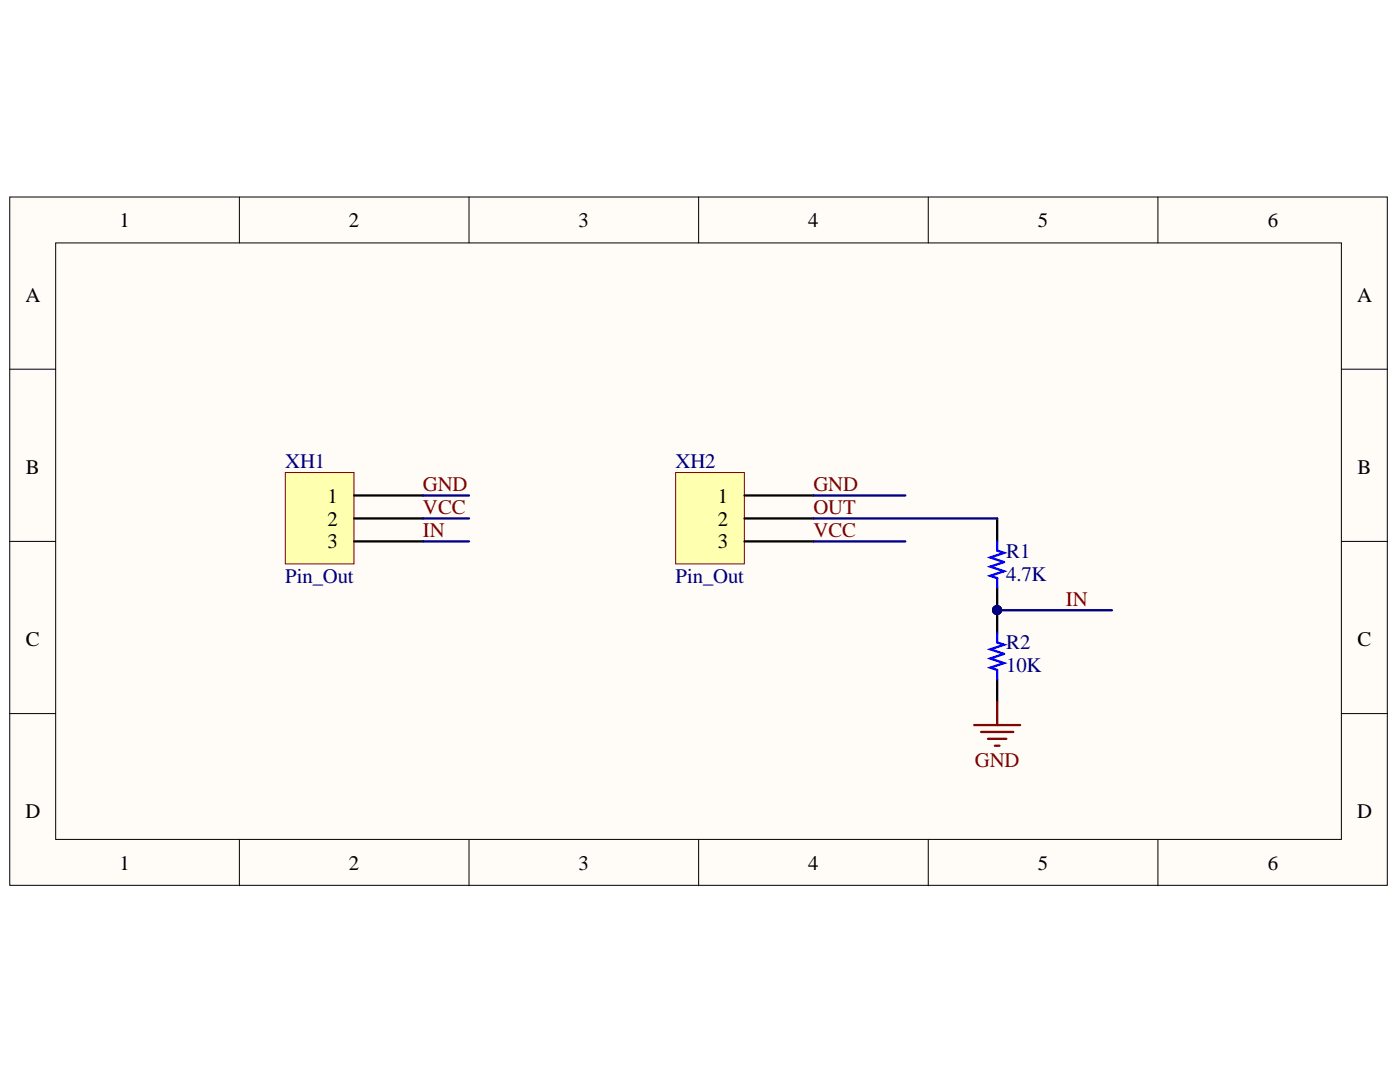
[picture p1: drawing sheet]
<svg xmlns="http://www.w3.org/2000/svg" width="279mm" height="216mm" viewBox="0 0 279 216" stroke-linecap="round" stroke-linejoin="round" font-family="sans-serif">
<g fill="#fffcf8" stroke="#000" stroke-width=".2">
<path d="M1.9 39.3h275v137.4h-275z"/>
<path d="M11.1 48.5h256.6v119h-256.6z"/>
</g>
<g fill="none" stroke="#000" stroke-width=".2">
<path d="M47.8 39.3v9.2M93.6 39.3v9.2M139.4 39.3v9.2M185.3 39.3v9.2M231.1 39.3v9.2M1.9 73.7h9.2M267.7 73.7h9.2M1.9 108h9.2M267.7 108h9.2M1.9 142.4h9.2M267.7 142.4h9.2M47.8 167.6v9.1"/>
<path d="M93.6 167.6v9.1M139.4 167.6v9.1M185.3 167.6v9.1M231.1 167.6v9.1"/>
</g>
<path d="M56.9 94.3h13.7v18.2h-13.7z" fill="#ffffb0" stroke="#800000" stroke-width=".2"/>
<path d="M70.7 98.9h13.7M70.7 103.4h13.7M70.7 108h13.7" fill="none" stroke="#000" stroke-width=".46"/>
<path d="M134.8 94.3h13.7v18.2h-13.7z" fill="#ffffb0" stroke="#800000" stroke-width=".2"/>
<path d="M148.6 98.9h13.7M148.6 103.4h13.7M148.6 108h13.7M199 103.4v4.6M199 117.2v9.2M199 135.5v4.6" fill="none" stroke="#000" stroke-width=".46"/>
<circle cx="199" cy="121.7" r=".88" fill="#000080" stroke="#000080" stroke-width=".2"/>
<path d="M199 108v1.9l1.4 .4-2.8 .9 2.8 1-2.8 .9 2.8 .9-2.8 .9 1.4 .5v1.8M199 126.4v1.8l1.4 .4-2.8 1 2.8 .9-2.8 .9 2.8 .9-2.8 .9 1.4 .5v1.8" fill="none" stroke="#00f" stroke-width=".46"/>
<path d="M194.4 144.7h9.2M195.8 146.1h6.4M197.2 147.4h3.6M198.5 148.8h1M199 140.1v4.6" fill="none" stroke="#800000" stroke-width=".46"/>
<path d="M84.4 98.9h9.2M162.3 98.9h18.4M84.4 103.4h9.2M84.4 108h9.2M162.3 103.4h36.7M162.3 108h18.4M199 121.8h22.9" fill="none" stroke="#000080" stroke-width=".46"/>
<g font-size="4.1">
<text x="23.9" y="45.3">1</text>
<text x="69.6" y="45.3">2</text>
<text x="115.5" y="45.3">3</text>
<text x="161.3" y="45.3">4</text>
<text x="207.2" y="45.3">5</text>
<text x="253" y="45.3">6</text>
<text x="5.1" y="60.2">A</text>
<text x="270.8" y="60.2">A</text>
<text x="5.2" y="94.6">B</text>
<text x="270.9" y="94.6">B</text>
<text x="65.4" y="100.3">1</text>
<text x="143.3" y="100.3">1</text>
<text x="65.4" y="104.9">2</text>
<text x="143.3" y="104.9">2</text>
<text x="65.4" y="109.4">3</text>
<text x="143.3" y="109.4">3</text>
<text x="5.2" y="128.9">C</text>
<text x="270.9" y="128.9">C</text>
<text x="5.1" y="163.2">D</text>
<text x="270.8" y="163.2">D</text>
<text x="23.9" y="173.5">1</text>
<text x="69.6" y="173.5">2</text>
<text x="115.5" y="173.5">3</text>
<text x="161.3" y="173.5">4</text>
<text x="207.2" y="173.5">5</text>
<text x="253" y="173.5">6</text>
</g>
<g font-size="4.1" fill="#000080">
<text x="56.9" y="93.4">XH1</text>
<text x="134.8" y="93.4">XH2</text>
<text x="200.8" y="111.3">R1</text>
<text x="56.9" y="116.3">Pin_Out</text>
<text x="134.8" y="116.3">Pin_Out</text>
<text x="200.8" y="115.9">4.7K</text>
<text x="200.8" y="129.6">R2</text>
<text x="200.8" y="134.1">10K</text>
</g>
<g font-size="4.1" fill="#800000">
<text x="84.4" y="97.9">GND</text>
<text x="162.3" y="97.9">GND</text>
<text x="84.4" y="102.6">VCC</text>
<text x="84.4" y="107.2">IN</text>
<text x="162.3" y="102.6">OUT</text>
<text x="162.3" y="107.2">VCC</text>
<text x="212.7" y="120.9">IN</text>
<text x="194.6" y="153">GND</text>
</g>
</svg>
